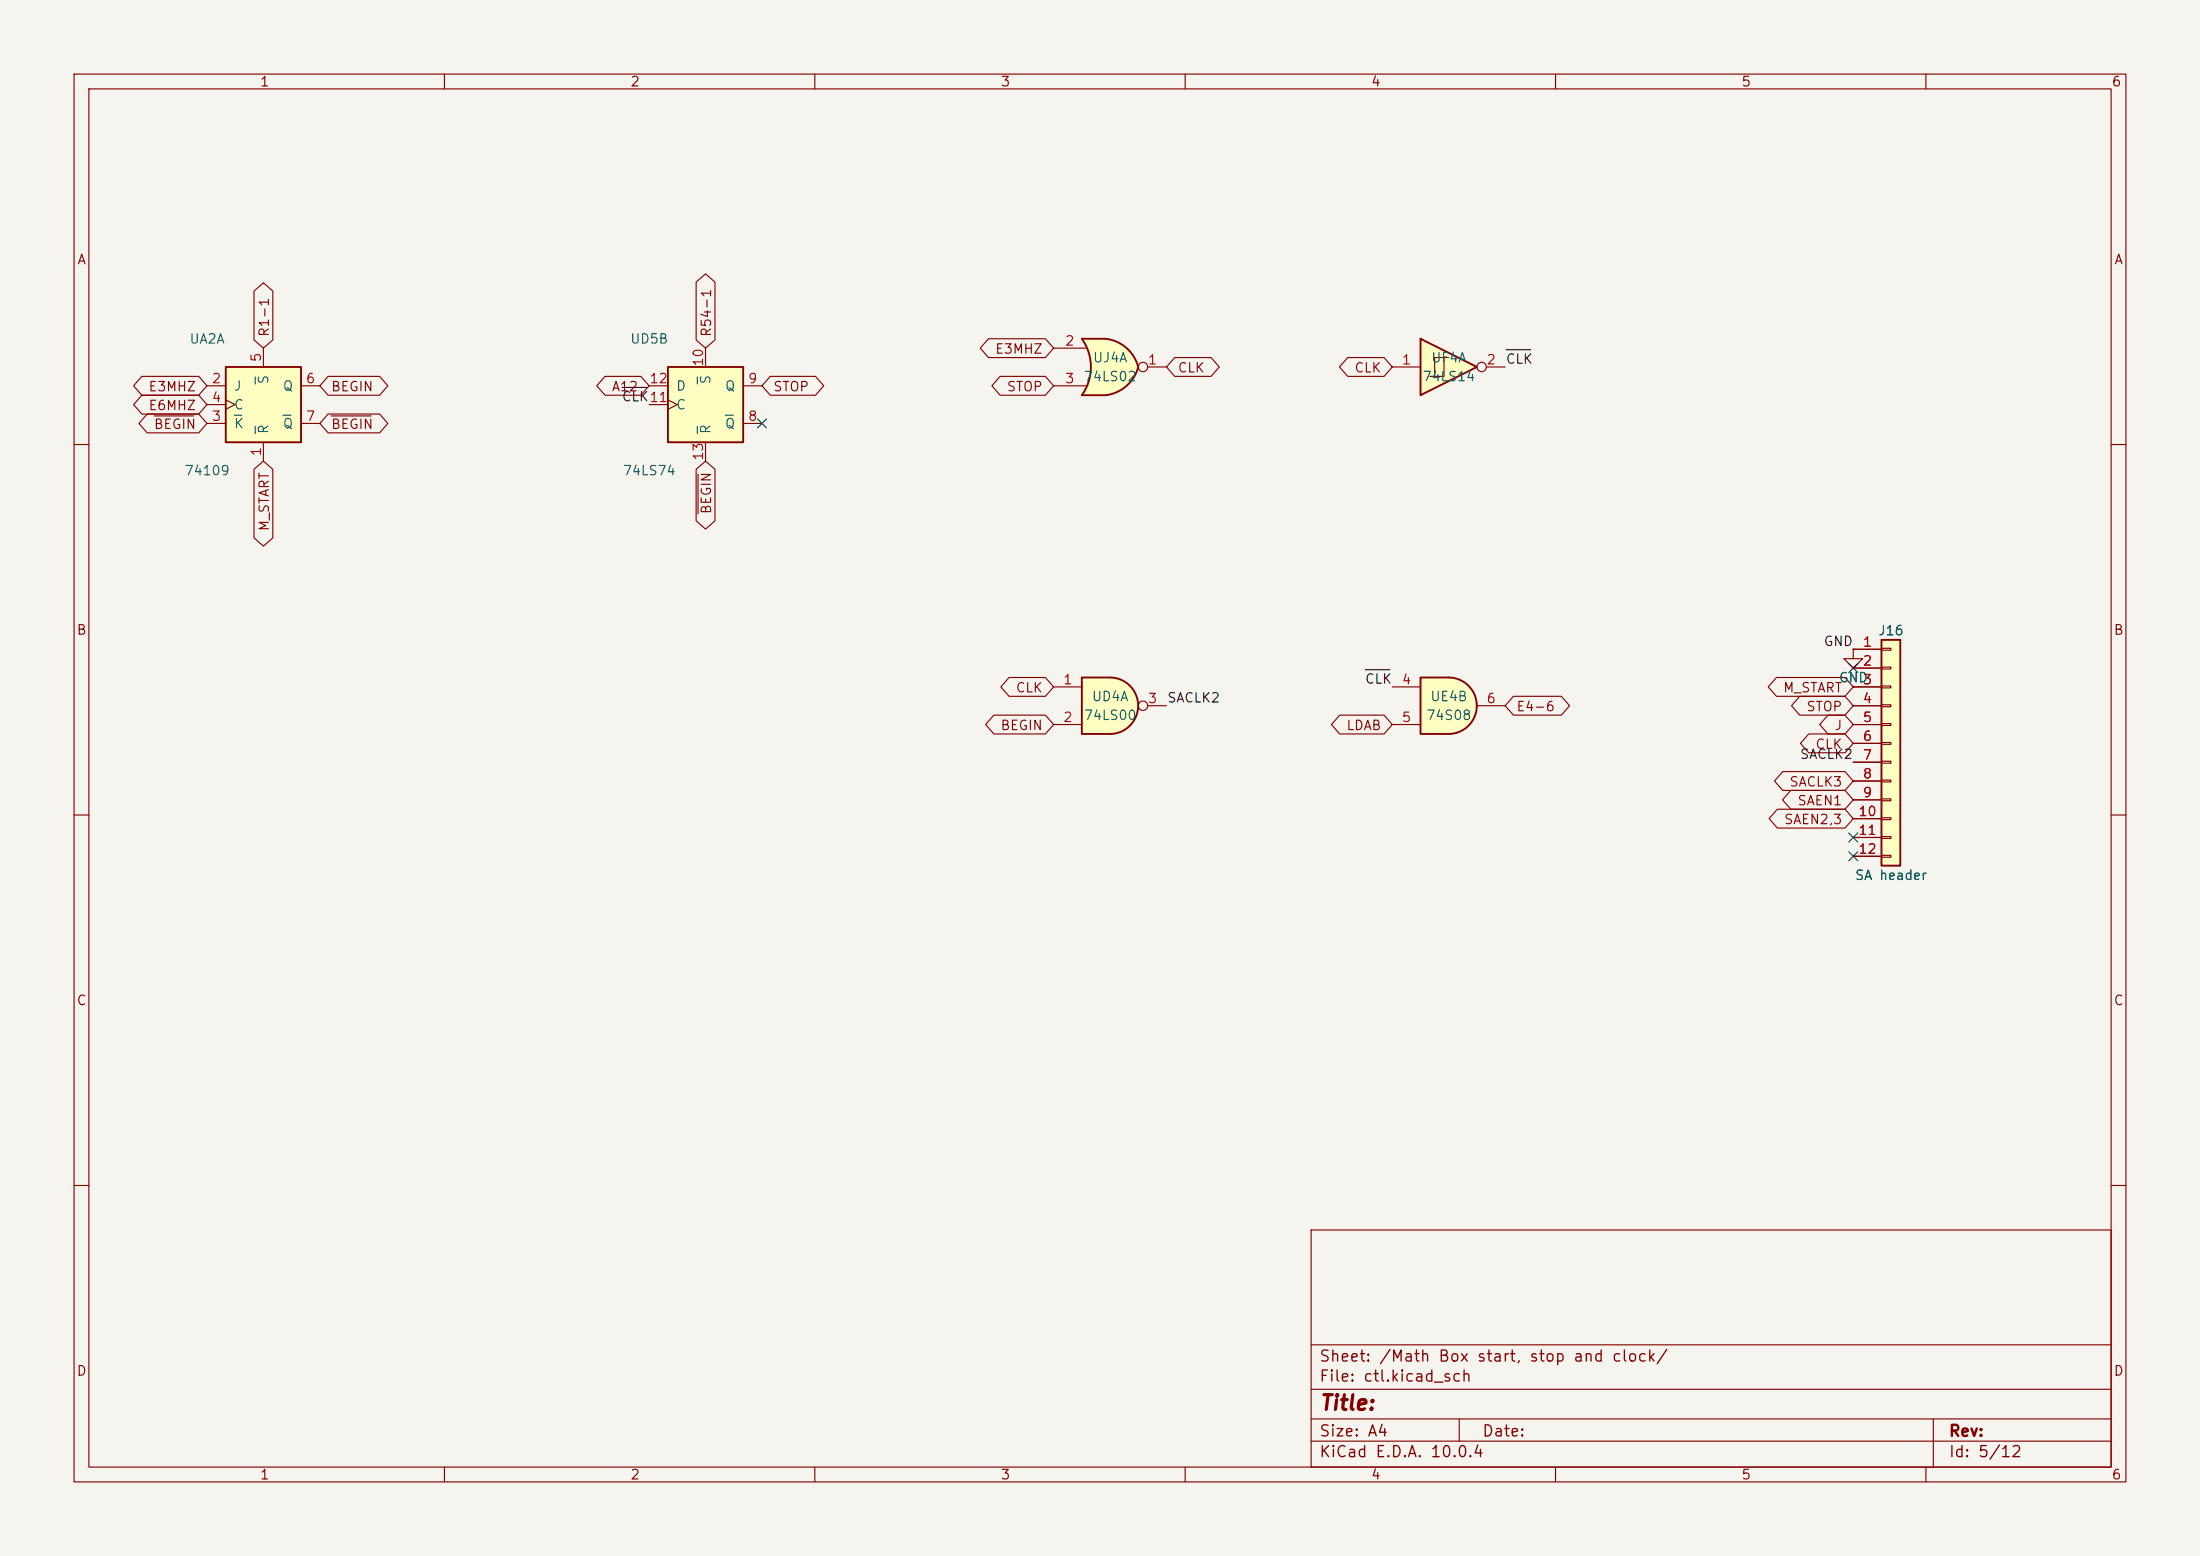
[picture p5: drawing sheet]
<svg xmlns="http://www.w3.org/2000/svg" width="297mm" height="210mm" viewBox="0 0 297 210" stroke-linecap="round" stroke-linejoin="round" font-family="sans-serif">
<path d="M0 0h297v210h-297z" fill="#f5f4ef" stroke="#f5f4ef" stroke-width=".14"/>
<g fill="none" stroke="#840000" stroke-width=".15">
<path d="M10 10h277v190h-277zM12 12h273v186h-273zM60 10v2M110 10v2M160 10v2M210 10v2M260 10v2M10 60h2M285 60h2M10 110h2M285 110h2M10 160h2"/>
<path d="M177 166h108v32h-108zM285 160h2M60 198v2M110 198v2M160 198v2M177 194.5h108M177 191.5h108M177 187.5h108M177 181.5h108M197 191.5v3M210 198v2M260 198v2"/>
<path d="M261 191.5v6.5"/>
</g>
<path d="M254 86.4h2.5v30.4h-2.5z" fill="#ffffc2"/>
<path d="M254 86.4h2.5v30.4h-2.5z" fill="none" stroke="#840000" stroke-width=".25"/>
<g fill="none" stroke="#840000" stroke-width=".15">
<path d="M250.2 87.6h3.8M250.2 90.2h3.8M250.2 92.7h3.8M250.2 95.3h3.8M250.2 97.8h3.8M254 87.5h1.3v.3h-1.3zM254 90h1.3v.3h-1.3zM254 92.6h1.3v.2h-1.3zM254 95.1h1.3v.3h-1.3zM254 97.7h1.3v.2h-1.3zM250.2 100.3h3.8M250.2 102.9h3.8"/>
<path d="M250.2 105.4h3.8M250.2 108h3.8M250.2 110.5h3.8M250.2 113h3.8M250.2 115.6h3.8M254 100.2h1.3v.3h-1.3zM254 102.7h1.3v.3h-1.3zM254 105.3h1.3v.2h-1.3zM254 107.8h1.3v.3h-1.3zM254 110.4h1.3v.2h-1.3zM254 112.9h1.3v.3h-1.3zM254 115.4h1.3v.3h-1.3z"/>
</g>
<path d="M146 45.7h3.2M146 53.3h3.2" fill="none" stroke="#ffffc2" stroke-width=".14"/>
<g fill="#ffffc2" stroke="#ffffc2" stroke-width=".14">
<path d="M148.6 48.2l5.1 1.3a5.2 5.2 0 0 1-4.4 3.8z"/>
<path d="M149.3 45.7a5.1 5.1 0 0 1 4.4 3.8l-5 1.3z"/>
</g>
<path d="M146 45.7h3.2v7.6h-3.2a6.7 6.7 0 0 0 0-7.6z" fill="#ffffc2"/>
<path d="M149.2 45.7h-3.2a6.6 6.6 0 0 1 0 7.6h3.2M149.3 45.7a5.2 5.2 0 0 1 4.4 3.8 5.2 5.2 0 0 1-4.4 3.8" fill="none" stroke="#840000" stroke-width=".25"/>
<g fill="none" stroke="#840000" stroke-width=".15">
<path d="M142.2 47h4.4M142.2 52.1h4.4M154.9 49.5h2.6"/>
<circle cx="154.3" cy="49.5" r=".63"/>
</g>
<path d="M195.6 91.4a3.8 3.8 0 0 1 3.8 3.9 3.8 3.8 0 0 1-3.8 3.8z" fill="#ffffc2" stroke="#ffffc2" stroke-width=".14"/>
<path d="M191.8 91.4h3.8v7.7h-3.8z" fill="#ffffc2"/>
<path d="M191.8 91.4h3.8a3.8 3.8 0 0 1 3.8 3.9 3.8 3.8 0 0 1-3.8 3.8h-3.8z" fill="none" stroke="#840000" stroke-width=".25"/>
<path d="M188 92.7h3.8M188 97.8h3.8M199.4 95.3h3.8" fill="none" stroke="#840000" stroke-width=".15"/>
<path d="M149.9 91.4a3.8 3.8 0 0 1 3.8 3.9 3.8 3.8 0 0 1-3.8 3.8z" fill="#ffffc2" stroke="#ffffc2" stroke-width=".14"/>
<path d="M146 91.4h3.9v7.7h-3.9z" fill="#ffffc2"/>
<path d="M146 91.4h3.9a3.8 3.8 0 0 1 3.8 3.9 3.8 3.8 0 0 1-3.8 3.8h-3.9z" fill="none" stroke="#840000" stroke-width=".25"/>
<g fill="none" stroke="#840000" stroke-width=".15">
<path d="M142.2 92.7h3.8M142.2 97.8h3.8M154.9 95.3h2.6"/>
<circle cx="154.3" cy="95.2" r=".63"/>
</g>
<path d="M30.5 49.5h10.1v10.2h-10.1z" fill="#ffffc2"/>
<path d="M30.5 49.5h10.1v10.2h-10.1z" fill="none" stroke="#840000" stroke-width=".25"/>
<path d="M27.9 52.1h2.6M27.9 57.2h2.6M27.9 54.6h2.6M30.5 54l1.2 .6-1.2 .6M35.6 47v2.5M35.6 59.7v2.5M40.6 52.1h2.6M40.6 57.2h2.6" fill="none" stroke="#840000" stroke-width=".15"/>
<path d="M31.6 56h1M34.5 50.9v.9M34.5 57.5v1M38.2 56h1.1" fill="none" stroke="#006464" stroke-width=".15"/>
<path d="M191.8 45.7l7.6 3.8-7.6 3.8z" fill="#ffffc2"/>
<path d="M191.8 45.7l7.6 3.8-7.6 3.8z" fill="none" stroke="#840000" stroke-width=".25"/>
<g fill="none" stroke="#840000" stroke-width=".15">
<path d="M188 49.5h3.8M194.9 48.3h-1.2v2.5M195.6 48.3h-.7v2.5h-1.9M200.7 49.5h2.5"/>
<circle cx="200" cy="49.5" r=".63"/>
</g>
<path d="M90.2 49.5h10.1v10.2h-10.1z" fill="#ffffc2"/>
<path d="M90.2 49.5h10.1v10.2h-10.1z" fill="none" stroke="#840000" stroke-width=".25"/>
<g fill="none" stroke="#840000" stroke-width=".15">
<path d="M34.3 39.3l1.3-1.1 1.2 1.1v6.6l-1.2 1.1-1.3-1.1zM94 38.1l1.2-1.1 1.3 1.1v7.8l-1.3 1.1-1.2-1.1zM19.1 50.8h7.7l1.1 1.3-1.1 1.2h-7.7l-1.1-1.2zM19.1 53.3h7.7l1.1 1.3-1.1 1.3h-7.7l-1.1-1.3zM19.9 55.9h6.9l1.1 1.3-1.1 1.2h-6.9l-1.1-1.2zM20.8 56.1h5.4M44.3 55.9h6.9l1.2 1.3-1.2 1.2h-6.9l-1.1-1.2zM44.3 50.8h6.9l1.2 1.3-1.2 1.2h-6.9l-1.1-1.2zM44.7 56.1h5.4M81.7 50.8h4.8l1.1 1.3-1.1 1.2h-4.8l-1.1-1.2zM87.6 52.1h2.6M87.6 54.6h2.6"/>
<path d="M90.2 54l1.2 .6-1.2 .6M95.2 47v2.5M95.2 59.7v2.5M100.3 57.2h2.6M100.3 52.1h2.6M104 50.8h6.1l1.1 1.3-1.1 1.2h-6.1l-1.1-1.2zM133.4 45.7h7.7l1.1 1.3-1.1 1.3h-7.7l-1.1-1.3zM135 50.8h6.1l1.1 1.3-1.1 1.2h-6.1l-1.1-1.2zM158.6 48.3h4.9l1.1 1.2-1.1 1.3h-4.9l-1.1-1.3zM181.9 48.3h4.9l1.2 1.2-1.2 1.3h-4.9l-1.1-1.3zM34.3 63.3l1.3-1.1 1.2 1.1v9.3l-1.2 1.1-1.3-1.1zM94 63.3l1.2-1.1 1.3 1.1v7l-1.3 1.1-1.2-1.1z"/>
<path d="M94.2 64v5.4M134.2 96.5h6.9l1.1 1.3-1.1 1.3h-6.9l-1.1-1.3zM136.2 91.4h4.9l1.1 1.3-1.1 1.3h-4.9l-1.1-1.3zM180.9 96.5h5.9l1.2 1.3-1.2 1.3h-5.9l-1.2-1.3zM204.3 94h6.5l1.1 1.3-1.1 1.2h-6.5l-1.1-1.2zM239.8 91.4h9.3l1.1 1.3-1.1 1.3h-9.3l-1.1-1.3zM243 94h6.1l1.1 1.3-1.1 1.2h-6.1l-1.1-1.2zM244.2 99.1h4.9l1.1 1.2-1.1 1.3h-4.9l-1.1-1.3zM246.8 96.5h2.3l1.1 1.3-1.1 1.3h-2.3l-1.1-1.3zM250.2 87.6v1.3h1.3l-1.3 1.3-1.3-1.3h1.3M250.2 87.6h.1M250.2 87.6h3.8"/>
<path d="M250.2 90.2h3.8M250.2 92.7h3.8M250.2 95.3h3.8M250.2 97.8h3.8M239.9 109.2h9.2l1.1 1.3-1.1 1.3h-9.2l-1.1-1.3zM240.7 104.1h8.4l1.1 1.3-1.1 1.3h-8.4l-1.1-1.3zM241.8 106.7h7.3l1.1 1.3-1.1 1.2h-7.3l-1.2-1.2zM250.2 100.3h3.8M250.2 102.9h3.8M250.2 105.4h3.8M250.2 108h3.8M250.2 110.5h3.8"/>
<path d="M250.2 113h3.8M250.2 115.6h3.8"/>
</g>
<path d="M94.1 50.9v.9M94.1 57.5v1M97.9 56h1.1" fill="none" stroke="#006464" stroke-width=".15"/>
<path d="M84 52.3h3.3M203.3 47.2h3.3M184.3 90.4h3.3" fill="none" stroke="#0f0f0f" stroke-width=".15"/>
<path d="M102.3 56.5l1.2 1.3M103.5 56.5l-1.2 1.3M249.6 89.6l1.2 1.2M250.8 89.6l-1.2 1.2M249.6 112.4l1.2 1.2M249.6 115l1.2 1.2M250.8 112.4l-1.2 1.2M250.8 115l-1.2 1.2" fill="none" stroke="#000084" stroke-width=".15"/>
<text font-size="2" fill="#840000" x="178" y="190.8">Title:</text>
<g font-size="1.5" fill="#840000">
<text x="178" y="184.2">Sheet: /Math Box start, stop and clock/</text>
<text x="178" y="186.9">File: ctl.kicad_sch</text>
<text x="178" y="197.1">KiCad E.D.A. 10.0.4</text>
<text x="178" y="194.3">Size: A4</text>
<text x="200" y="194.3">Date:</text>
<text x="263" y="194.3">Rev:</text>
<text x="263" y="197.1">Id: 5/12</text>
</g>
<g font-size="1.3" fill="#840000">
<text x="35" y="12">1</text>
<text x="85" y="12">2</text>
<text x="135" y="12">3</text>
<text x="185" y="12">4</text>
<text x="235" y="12">5</text>
<text x="285" y="12">6</text>
<text x="10.3" y="36">A</text>
<text x="285.3" y="36">A</text>
<text x="36.6" y="45.6" transform="rotate(-90 36.6 45.6)">R1-1</text>
<text x="96.3" y="45.6" transform="rotate(-90 96.3 45.6)">R54-1</text>
<text x="20" y="53.1">E3MHZ</text>
<text x="44.6" y="53.1">BEGIN</text>
<text x="82.5" y="53.1">A12</text>
<text x="104.3" y="53.1">STOP</text>
<text x="134.3" y="48.1">E3MHZ</text>
<text x="135.8" y="53.1">STOP</text>
<text x="158.9" y="50.6">CLK</text>
<text x="182.8" y="50.6">CLK</text>
<text x="20" y="55.7">E6MHZ</text>
<text x="20.7" y="58.2">BEGIN</text>
<text x="44.6" y="58.2">BEGIN</text>
<text x="36.6" y="71.8" transform="rotate(-90 36.6 71.8)">M_START</text>
<text x="96.3" y="69.5" transform="rotate(-90 96.3 69.5)">BEGIN</text>
<text x="10.3" y="86">B</text>
<text x="285.3" y="86">B</text>
<text x="137" y="93.8">CLK</text>
<text x="240.6" y="93.8">M_START</text>
<text x="135" y="98.9">BEGIN</text>
<text x="181.7" y="98.9">LDAB</text>
<text x="204.6" y="96.3">E4-6</text>
<text x="243.8" y="96.3">STOP</text>
<text x="245" y="101.4">CLK</text>
<text x="247.6" y="98.9">J</text>
<text x="241.5" y="106.5">SACLK3</text>
<text x="240.8" y="111.6">SAEN2,3</text>
<text x="242.6" y="109">SAEN1</text>
<text x="10.3" y="136">C</text>
<text x="285.3" y="136">C</text>
<text x="10.3" y="186">D</text>
<text x="285.3" y="186">D</text>
<text x="35" y="200">1</text>
<text x="85" y="200">2</text>
<text x="135" y="200">3</text>
<text x="185" y="200">4</text>
<text x="235" y="200">5</text>
<text x="285" y="200">6</text>
</g>
<g font-size="1.3" fill="#006464">
<text x="25.5" y="46.7">UA2A</text>
<text x="85" y="46.7">UD5B</text>
<text x="31.5" y="53">J</text>
<text x="36.5" y="52" transform="rotate(-90 36.5 52)">S</text>
<text x="38.1" y="53">Q</text>
<text x="91.2" y="53">D</text>
<text x="96.2" y="52" transform="rotate(-90 96.2 52)">S</text>
<text x="97.8" y="53">Q</text>
<text x="146.2" y="51.8">74LS02</text>
<text x="147.5" y="49.2">UJ4A</text>
<text x="191.9" y="51.8">74LS14</text>
<text x="193.1" y="49.2">UF4A</text>
<text x="31.5" y="58.1">K</text>
<text x="31.5" y="55.6">C</text>
<text x="36.5" y="58.7" transform="rotate(-90 36.5 58.7)">R</text>
<text x="38.1" y="58.1">Q</text>
<text x="91.2" y="55.6">C</text>
<text x="96.2" y="58.7" transform="rotate(-90 96.2 58.7)">R</text>
<text x="97.8" y="58.1">Q</text>
<text x="24.8" y="64.5">74109</text>
<text x="84" y="64.5">74LS74</text>
<text x="253.5" y="86.1">J16</text>
<text x="147.3" y="95">UD4A</text>
<text x="193" y="95">UE4B</text>
<text x="248.2" y="92.4">GND</text>
<text x="146.2" y="97.5">74LS00</text>
<text x="192.5" y="97.5">74S08</text>
<text x="250.3" y="119.1">SA header</text>
</g>
<g font-size="1.3" fill="#a90000">
<text x="143.7" y="47">2</text>
<text x="28.5" y="52">2</text>
<text x="35.5" y="49" transform="rotate(-90 35.5 49)">5</text>
<text x="41.2" y="52">6</text>
<text x="87.6" y="52">12</text>
<text x="95.2" y="49.6" transform="rotate(-90 95.2 49.6)">10</text>
<text x="100.9" y="52">9</text>
<text x="143.7" y="52">3</text>
<text x="154.9" y="49.5">1</text>
<text x="189.2" y="49.5">1</text>
<text x="200.6" y="49.5">2</text>
<text x="28.5" y="57.1">3</text>
<text x="28.5" y="54.6">4</text>
<text x="41.2" y="57.1">7</text>
<text x="100.9" y="57.1">8</text>
<text x="35.5" y="61.7" transform="rotate(-90 35.5 61.7)">1</text>
<text x="95.2" y="62.3" transform="rotate(-90 95.2 62.3)">13</text>
<text x="251.4" y="87.6">1</text>
<text x="143.4" y="92.7">1</text>
<text x="154.9" y="95.2">3</text>
<text x="189.2" y="92.7">4</text>
<text x="200.6" y="95.2">6</text>
<text x="251.4" y="90.1">2</text>
<text x="251.4" y="92.7">3</text>
<text x="251.4" y="95.2">4</text>
<text x="143.4" y="97.8">2</text>
<text x="189.2" y="97.8">5</text>
<text x="251.4" y="97.8">5</text>
<text x="251.4" y="100.3">6</text>
<text x="251.4" y="102.8">7</text>
<text x="251.4" y="105.4">8</text>
<text x="251.4" y="107.9">9</text>
<text x="250.8" y="110.5">10</text>
<text x="250.8" y="113">11</text>
<text x="250.8" y="115.5">12</text>
</g>
<g font-size="1.3" fill="#0f0f0f">
<text x="203.2" y="49.4">CLK</text>
<text x="83.9" y="54.5">CLK11</text>
<text x="246.1" y="87.5">GND</text>
<text x="157.5" y="95.1">SACLK2</text>
<text x="184.2" y="92.6">CLK</text>
<text x="242.9" y="102.7">SACLK2</text>
</g>
</svg>
